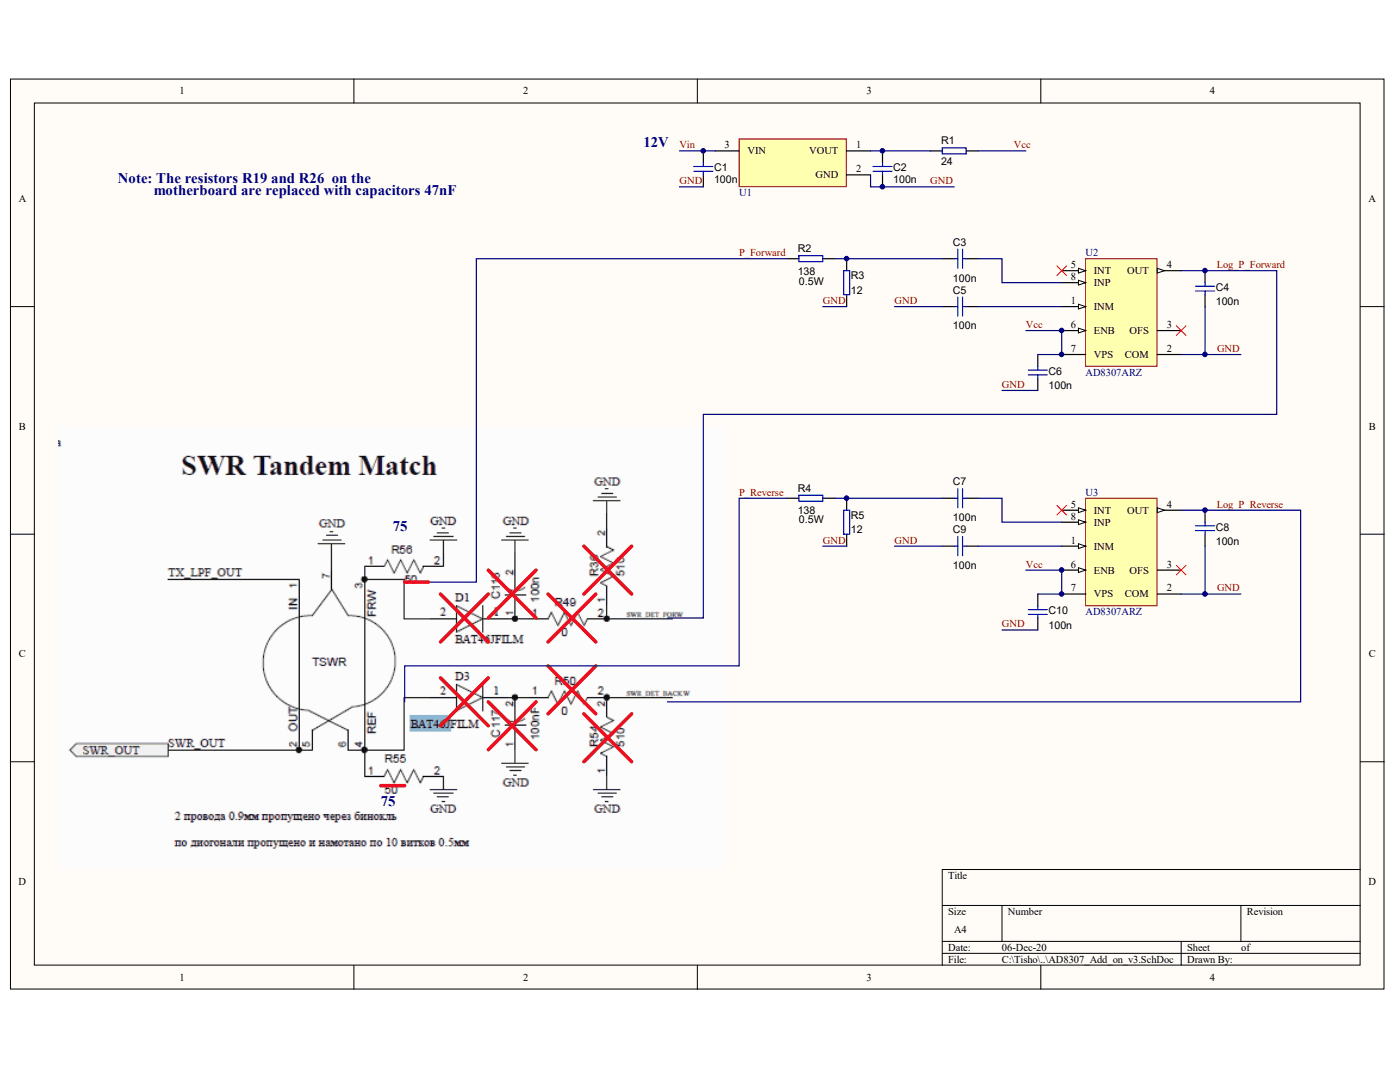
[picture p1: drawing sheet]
# Altium project AD8307_Add_on_v3.PrjPcb
1 sheet, 18 parts. Net scope: hierarchical (ports join the sheet entries above them; power ports are global).
Board file: AD8307_Add_on_v3.PcbDoc

## Sheet AD8307_Add_on_v3.SchDoc
size A4

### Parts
C1  value 100n  [0805_HV]
C2  value 100n  [0805_HV]
C3  value 100n  [0805_HV]
C4  value 100n  [0805_HV]
C5  value 100n  [0805_HV]
C6  value 100n  [0805_HV]
C7  value 100n  [0805_HV]
C8  value 100n  [0805_HV]
C9  value 100n  [0805_HV]
C10  value 100n  [0805_HV]
R1  value 24  [0805_HV]
R2  value 138  Value2: 0.5W  [1206]
R3  value 12  [0805_HV]
R4  value 138  Value2: 0.5W  [1206]
R5  value 12  [0805_HV]
U1  L78L05ACUTR  [STMicroelectronics_SOT-89-7098166_MFG]  (value not drawn)
U2  AD8307ARZ  [ADI-R-8_M]
U3  AD8307ARZ  [ADI-R-8_M]

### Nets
GND: C1.2 C2.2 C4.2 C5.2 C6.2 C8.2 C9.2 C10.2 R3.1 R5.1 U1.2(GND) U2.2(COM) U3.2(COM)
Log_P_Forward: C4.1 U2.4(OUT)
Log_P_Reverse: C8.1 U3.4(OUT)
P_Forward: R2.1
P_Reverse: R4.1
Vcc: C6.1 C10.1 R1.1 U2.6(ENB) U2.7(VPS) U3.6(ENB) U3.7(VPS)
Vin: C1.1 U1.3(VIN)
NetC2_1: C2.1 R1.2 U1.1(VOUT)
NetC3_1: C3.1 U2.8(INP)
NetC3_2: C3.2 R2.2 R3.2
NetC5_1: C5.1 U2.1(INM)
NetC7_1: C7.1 U3.8(INP)
NetC7_2: C7.2 R4.2 R5.2
NetC9_1: C9.1 U3.1(INM)

Not connected (* = marked no-connect by the designer): U2 3(OFS)* 5(INT)*; U3 3(OFS)* 5(INT)*

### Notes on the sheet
- (near C1) 12V
- Note: The resistors R19 and R26  on the
- motherboard are replaced with capacitors 47nF
- 75
